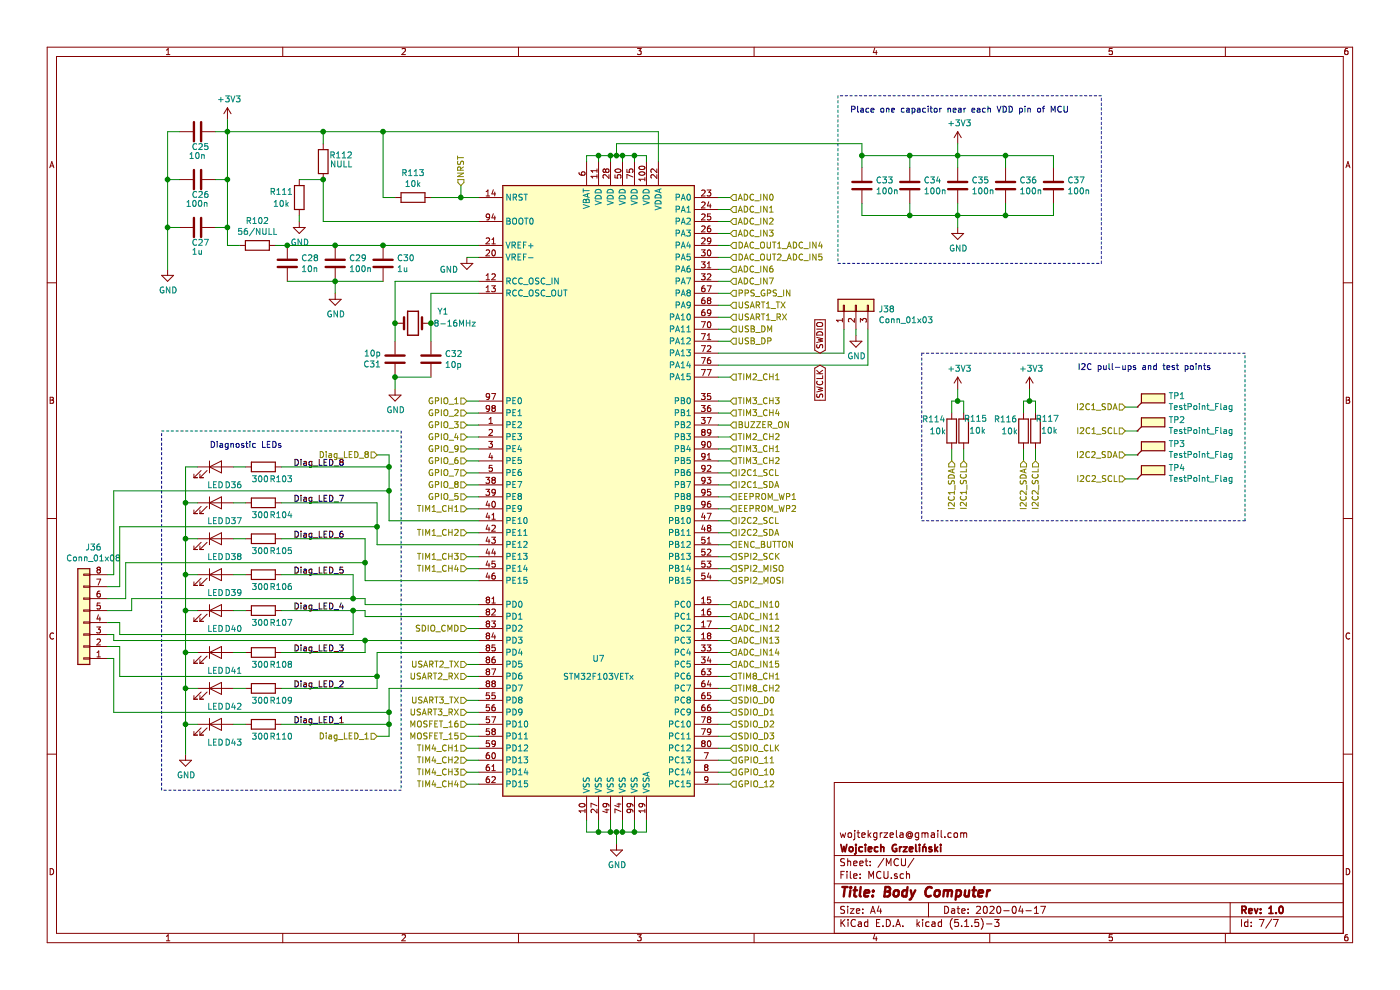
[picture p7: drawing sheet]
EESchema Schematic File Version 4
EELAYER 30 0
EELAYER END
$Descr A4 11693 8268
encoding utf-8
Sheet 6 7
Title "Body Computer"
Date "2020-04-17"
Rev "1.0"
Comp "Wojciech Grzeliński"
Comment1 "wojtekgrzela@gmail.com"
Comment2 ""
Comment3 ""
Comment4 ""
$EndDescr
$Comp
L MCU_ST_STM32F1:STM32F103VETx U7
U 1 1
P 5000 4050
AR Path="/5E664F82/5E6653D8" Ref="U7"  Part="1" 
AR Path="/5E894494/5E6653D8" Ref="U?"  Part="1" 
F 0 "U7" H 5000 2600 50  0000 C CNN
F 1 "STM32F103VETx" H 5000 2450 50  0000 C CNN
F 2 "Package_QFP:LQFP-100_14x14mm_P0.5mm" H 4200 1450 50  0001 R CNN
F 3 "http://www.st.com/st-web-ui/static/active/en/resource/technical/document/datasheet/CD00191185.pdf" H 5000 4050 50  0001 C CNN
	1    5000 4050
	1    0    0    -1  
$EndComp
$Comp
L Device:R R113
U 1 1
P 3450 1650
AR Path="/5E664F82/5E66DAFE" Ref="R113"  Part="1" 
AR Path="/5E894494/5E66DAFE" Ref="R?"  Part="1" 
F 0 "R113" V 3243 1650 50  0000 C CNN
F 1 "10k" V 3334 1650 50  0000 C CNN
F 2 "Resistor_SMD:R_0603_1608Metric" V 3380 1650 50  0001 C CNN
F 3 "~" H 3450 1650 50  0001 C CNN
	1    3450 1650
	0    1    1    0   
$EndComp
$Comp
L Device:R R112
U 1 1
P 2700 1350
AR Path="/5E664F82/5E66F717" Ref="R112"  Part="1" 
AR Path="/5E894494/5E66F717" Ref="R?"  Part="1" 
F 0 "R112" H 2550 1300 50  0000 C CNN
F 1 "NULL" H 2550 1375 50  0000 C CNN
F 2 "Resistor_SMD:R_0603_1608Metric" V 2630 1350 50  0001 C CNN
F 3 "~" H 2700 1350 50  0001 C CNN
	1    2700 1350
	-1   0    0    1   
$EndComp
$Comp
L Device:R R111
U 1 1
P 2500 1650
AR Path="/5E664F82/5E66FAE4" Ref="R111"  Part="1" 
AR Path="/5E894494/5E66FAE4" Ref="R?"  Part="1" 
F 0 "R111" H 2350 1700 50  0000 C CNN
F 1 "10k" H 2350 1600 50  0000 C CNN
F 2 "Resistor_SMD:R_0603_1608Metric" V 2430 1650 50  0001 C CNN
F 3 "~" H 2500 1650 50  0001 C CNN
	1    2500 1650
	1    0    0    -1  
$EndComp
Wire Wire Line
	4000 1650 3850 1650
$Comp
L Device:C C25
U 1 1
P 1650 1100
AR Path="/5E664F82/5E671ED5" Ref="C25"  Part="1" 
AR Path="/5E894494/5E671ED5" Ref="C?"  Part="1" 
F 0 "C25" V 1775 1050 50  0000 L CNN
F 1 "10n" V 1850 1025 50  0000 L CNN
F 2 "Capacitor_SMD:C_0603_1608Metric" H 1688 950 50  0001 C CNN
F 3 "~" H 1650 1100 50  0001 C CNN
	1    1650 1100
	0    1    1    0   
$EndComp
$Comp
L Device:C C26
U 1 1
P 1650 1500
AR Path="/5E664F82/5E6746AD" Ref="C26"  Part="1" 
AR Path="/5E894494/5E6746AD" Ref="C?"  Part="1" 
F 0 "C26" V 1775 1450 50  0000 L CNN
F 1 "100n" V 1850 1400 50  0000 L CNN
F 2 "Capacitor_SMD:C_0603_1608Metric" H 1688 1350 50  0001 C CNN
F 3 "~" H 1650 1500 50  0001 C CNN
	1    1650 1500
	0    1    1    0   
$EndComp
$Comp
L Device:C C27
U 1 1
P 1650 1900
AR Path="/5E664F82/5E67489F" Ref="C27"  Part="1" 
AR Path="/5E894494/5E67489F" Ref="C?"  Part="1" 
F 0 "C27" V 1775 1850 50  0000 L CNN
F 1 "1u" V 1850 1850 50  0000 L CNN
F 2 "Capacitor_SMD:C_0603_1608Metric" H 1688 1750 50  0001 C CNN
F 3 "~" H 1650 1900 50  0001 C CNN
	1    1650 1900
	0    1    1    0   
$EndComp
Wire Wire Line
	5000 1350 5000 1300
Wire Wire Line
	5000 1300 5100 1300
Wire Wire Line
	5400 1300 5400 1350
Wire Wire Line
	5300 1350 5300 1300
Connection ~ 5300 1300
Wire Wire Line
	5300 1300 5400 1300
Wire Wire Line
	5200 1350 5200 1300
Connection ~ 5200 1300
Wire Wire Line
	5200 1300 5300 1300
Wire Wire Line
	5100 1350 5100 1300
Connection ~ 5100 1300
Wire Wire Line
	5100 1300 5150 1300
$Comp
L Device:C C33
U 1 1
P 7200 1550
AR Path="/5E664F82/5E678ADC" Ref="C33"  Part="1" 
AR Path="/5E894494/5E678ADC" Ref="C?"  Part="1" 
F 0 "C33" H 7315 1596 50  0000 L CNN
F 1 "100n" H 7315 1505 50  0000 L CNN
F 2 "Capacitor_SMD:C_0603_1608Metric" H 7238 1400 50  0001 C CNN
F 3 "~" H 7200 1550 50  0001 C CNN
	1    7200 1550
	1    0    0    -1  
$EndComp
$Comp
L Device:C C34
U 1 1
P 7600 1550
AR Path="/5E664F82/5E678EAC" Ref="C34"  Part="1" 
AR Path="/5E894494/5E678EAC" Ref="C?"  Part="1" 
F 0 "C34" H 7715 1596 50  0000 L CNN
F 1 "100n" H 7715 1505 50  0000 L CNN
F 2 "Capacitor_SMD:C_0603_1608Metric" H 7638 1400 50  0001 C CNN
F 3 "~" H 7600 1550 50  0001 C CNN
	1    7600 1550
	1    0    0    -1  
$EndComp
$Comp
L Device:C C35
U 1 1
P 8000 1550
AR Path="/5E664F82/5E6790BE" Ref="C35"  Part="1" 
AR Path="/5E894494/5E6790BE" Ref="C?"  Part="1" 
F 0 "C35" H 8115 1596 50  0000 L CNN
F 1 "100n" H 8115 1505 50  0000 L CNN
F 2 "Capacitor_SMD:C_0603_1608Metric" H 8038 1400 50  0001 C CNN
F 3 "~" H 8000 1550 50  0001 C CNN
	1    8000 1550
	1    0    0    -1  
$EndComp
$Comp
L Device:C C36
U 1 1
P 8400 1550
AR Path="/5E664F82/5E6794D0" Ref="C36"  Part="1" 
AR Path="/5E894494/5E6794D0" Ref="C?"  Part="1" 
F 0 "C36" H 8515 1596 50  0000 L CNN
F 1 "100n" H 8515 1505 50  0000 L CNN
F 2 "Capacitor_SMD:C_0603_1608Metric" H 8438 1400 50  0001 C CNN
F 3 "~" H 8400 1550 50  0001 C CNN
	1    8400 1550
	1    0    0    -1  
$EndComp
$Comp
L Device:C C37
U 1 1
P 8800 1550
AR Path="/5E664F82/5E6796A5" Ref="C37"  Part="1" 
AR Path="/5E894494/5E6796A5" Ref="C?"  Part="1" 
F 0 "C37" H 8915 1596 50  0000 L CNN
F 1 "100n" H 8915 1505 50  0000 L CNN
F 2 "Capacitor_SMD:C_0603_1608Metric" H 8838 1400 50  0001 C CNN
F 3 "~" H 8800 1550 50  0001 C CNN
	1    8800 1550
	1    0    0    -1  
$EndComp
Text HLabel 3850 1550 1    50   Input ~ 0
NRST
Wire Wire Line
	4900 6950 5000 6950
Connection ~ 5300 6950
Wire Wire Line
	5300 6950 5400 6950
Connection ~ 5200 6950
Wire Wire Line
	5200 6950 5300 6950
Connection ~ 5100 6950
Wire Wire Line
	5100 6950 5150 6950
Connection ~ 5000 6950
Wire Wire Line
	5000 6950 5100 6950
Connection ~ 5150 6950
Wire Wire Line
	5150 6950 5200 6950
$Comp
L Device:R R102
U 1 1
P 2150 2050
AR Path="/5E664F82/5E6872DC" Ref="R102"  Part="1" 
AR Path="/5E894494/5E6872DC" Ref="R?"  Part="1" 
F 0 "R102" V 1943 2050 50  0000 C CNN
F 1 "56/NULL" V 2034 2050 50  0000 C CNN
F 2 "Resistor_SMD:R_0603_1608Metric" V 2080 2050 50  0001 C CNN
F 3 "~" H 2150 2050 50  0001 C CNN
	1    2150 2050
	0    1    1    0   
$EndComp
$Comp
L Device:C C28
U 1 1
P 2400 2200
AR Path="/5E664F82/5E6881C4" Ref="C28"  Part="1" 
AR Path="/5E894494/5E6881C4" Ref="C?"  Part="1" 
F 0 "C28" H 2515 2246 50  0000 L CNN
F 1 "10n" H 2515 2155 50  0000 L CNN
F 2 "Capacitor_SMD:C_0603_1608Metric" H 2438 2050 50  0001 C CNN
F 3 "~" H 2400 2200 50  0001 C CNN
	1    2400 2200
	1    0    0    -1  
$EndComp
$Comp
L Device:C C29
U 1 1
P 2800 2200
AR Path="/5E664F82/5E688A7A" Ref="C29"  Part="1" 
AR Path="/5E894494/5E688A7A" Ref="C?"  Part="1" 
F 0 "C29" H 2915 2246 50  0000 L CNN
F 1 "100n" H 2915 2155 50  0000 L CNN
F 2 "Capacitor_SMD:C_0603_1608Metric" H 2838 2050 50  0001 C CNN
F 3 "~" H 2800 2200 50  0001 C CNN
	1    2800 2200
	1    0    0    -1  
$EndComp
$Comp
L Device:C C30
U 1 1
P 3200 2200
AR Path="/5E664F82/5E68937B" Ref="C30"  Part="1" 
AR Path="/5E894494/5E68937B" Ref="C?"  Part="1" 
F 0 "C30" H 3315 2246 50  0000 L CNN
F 1 "1u" H 3315 2155 50  0000 L CNN
F 2 "Capacitor_SMD:C_0603_1608Metric" H 3238 2050 50  0001 C CNN
F 3 "~" H 3200 2200 50  0001 C CNN
	1    3200 2200
	1    0    0    -1  
$EndComp
Wire Wire Line
	2800 2050 2400 2050
Wire Wire Line
	3200 2050 2800 2050
Connection ~ 2800 2050
Wire Wire Line
	3200 2350 2800 2350
Wire Wire Line
	2800 2350 2400 2350
Connection ~ 2800 2350
Wire Wire Line
	4000 2050 3200 2050
Connection ~ 3200 2050
Wire Wire Line
	2400 2050 2300 2050
Connection ~ 2400 2050
Text Notes 7100 950  0    50   ~ 0
Place one capacitor near each VDD pin of MCU
Wire Wire Line
	5000 1300 4900 1300
Wire Wire Line
	4900 1300 4900 1350
Connection ~ 5000 1300
Text GLabel 6850 3050 3    50   Input ~ 0
SWCLK
Text GLabel 6850 2950 1    50   Input ~ 0
SWDIO
Text HLabel 6100 5850 2    50   Input ~ 0
SDIO_D0
Text HLabel 6100 6250 2    50   Input ~ 0
SDIO_CLK
Text HLabel 3900 5250 0    50   Input ~ 0
SDIO_CMD
Text HLabel 6100 4050 2    50   Input ~ 0
I2C1_SDA
Text HLabel 6100 3950 2    50   Input ~ 0
I2C1_SCL
Text HLabel 8550 3850 3    50   Input ~ 0
I2C2_SDA
Text HLabel 8650 3850 3    50   Input ~ 0
I2C2_SCL
$Comp
L Device:R R117
U 1 1
P 8650 3600
AR Path="/5E664F82/5E738874" Ref="R117"  Part="1" 
AR Path="/5E894494/5E738874" Ref="R?"  Part="1" 
F 0 "R117" H 8550 3500 50  0000 C CNN
F 1 "10k" H 8534 3600 50  0000 C CNN
F 2 "Resistor_SMD:R_0603_1608Metric" V 8580 3600 50  0001 C CNN
F 3 "~" H 8650 3600 50  0001 C CNN
	1    8650 3600
	-1   0    0    1   
$EndComp
$Comp
L Device:R R116
U 1 1
P 8550 3600
AR Path="/5E664F82/5E73887A" Ref="R116"  Part="1" 
AR Path="/5E894494/5E73887A" Ref="R?"  Part="1" 
F 0 "R116" H 8400 3700 50  0000 C CNN
F 1 "10k" H 8434 3600 50  0000 C CNN
F 2 "Resistor_SMD:R_0603_1608Metric" V 8480 3600 50  0001 C CNN
F 3 "~" H 8550 3600 50  0001 C CNN
	1    8550 3600
	1    0    0    -1  
$EndComp
Text HLabel 6100 5950 2    50   Input ~ 0
SDIO_D1
Text HLabel 6100 6050 2    50   Input ~ 0
SDIO_D2
Text HLabel 6100 6150 2    50   Input ~ 0
SDIO_D3
Text HLabel 6100 5650 2    50   Input ~ 0
TIM8_CH1
Text HLabel 6100 5750 2    50   Input ~ 0
TIM8_CH2
Text HLabel 6100 4350 2    50   Input ~ 0
I2C2_SCL
Text HLabel 6100 4450 2    50   Input ~ 0
I2C2_SDA
Text HLabel 8050 3850 3    50   Input ~ 0
I2C1_SCL
$Comp
L Device:R R115
U 1 1
P 8050 3600
AR Path="/5E664F82/5E728EA0" Ref="R115"  Part="1" 
AR Path="/5E894494/5E728EA0" Ref="R?"  Part="1" 
F 0 "R115" H 7950 3500 50  0000 C CNN
F 1 "10k" H 7934 3600 50  0000 C CNN
F 2 "Resistor_SMD:R_0603_1608Metric" V 7980 3600 50  0001 C CNN
F 3 "~" H 8050 3600 50  0001 C CNN
	1    8050 3600
	-1   0    0    1   
$EndComp
$Comp
L Device:R R114
U 1 1
P 7950 3600
AR Path="/5E664F82/5E728EA6" Ref="R114"  Part="1" 
AR Path="/5E894494/5E728EA6" Ref="R?"  Part="1" 
F 0 "R114" H 7800 3700 50  0000 C CNN
F 1 "10k" H 7834 3600 50  0000 C CNN
F 2 "Resistor_SMD:R_0603_1608Metric" V 7880 3600 50  0001 C CNN
F 3 "~" H 7950 3600 50  0001 C CNN
	1    7950 3600
	1    0    0    -1  
$EndComp
Text HLabel 7950 3850 3    50   Input ~ 0
I2C1_SDA
Text HLabel 3900 6550 0    50   Input ~ 0
TIM4_CH4
Text HLabel 3900 6450 0    50   Input ~ 0
TIM4_CH3
Text HLabel 3900 6350 0    50   Input ~ 0
TIM4_CH2
Text HLabel 3900 6250 0    50   Input ~ 0
TIM4_CH1
Text HLabel 3900 5950 0    50   Input ~ 0
USART3_RX
Text HLabel 3900 5850 0    50   Input ~ 0
USART3_TX
Text HLabel 6100 5050 2    50   Input ~ 0
ADC_IN10
Text HLabel 6100 5150 2    50   Input ~ 0
ADC_IN11
Text HLabel 6100 5250 2    50   Input ~ 0
ADC_IN12
Text HLabel 6100 5350 2    50   Input ~ 0
ADC_IN13
Text HLabel 6100 1650 2    50   Input ~ 0
ADC_IN0
Text HLabel 6100 1750 2    50   Input ~ 0
ADC_IN1
Text HLabel 6100 1850 2    50   Input ~ 0
ADC_IN2
Text HLabel 6100 1950 2    50   Input ~ 0
ADC_IN3
Text HLabel 6100 2050 2    50   Input ~ 0
DAC_OUT1_ADC_IN4
Text HLabel 6100 2150 2    50   Input ~ 0
DAC_OUT2_ADC_IN5
Text HLabel 6100 2250 2    50   Input ~ 0
ADC_IN6
Text HLabel 6100 2350 2    50   Input ~ 0
ADC_IN7
Text HLabel 6100 5450 2    50   Input ~ 0
ADC_IN14
Text HLabel 6100 5550 2    50   Input ~ 0
ADC_IN15
Text HLabel 6100 2650 2    50   Input ~ 0
USART1_RX
Text HLabel 6100 2550 2    50   Input ~ 0
USART1_TX
Text HLabel 6100 4650 2    50   Input ~ 0
SPI2_SCK
Text HLabel 6100 4750 2    50   Input ~ 0
SPI2_MISO
Text HLabel 6100 4850 2    50   Input ~ 0
SPI2_MOSI
Text HLabel 6100 2750 2    50   Input ~ 0
USB_DM
Text HLabel 6100 2850 2    50   Input ~ 0
USB_DP
$Comp
L Device:Crystal Y1
U 1 1
P 3450 2700
AR Path="/5E664F82/5E7D9B4E" Ref="Y1"  Part="1" 
AR Path="/5E894494/5E7D9B4E" Ref="Y?"  Part="1" 
F 0 "Y1" H 3700 2800 50  0000 C CNN
F 1 "8-16MHz" H 3800 2700 50  0000 C CNN
F 2 "Crystal:Crystal_SMD_SeikoEpson_MA505-2Pin_12.7x5.1mm" H 3450 2700 50  0001 C CNN
F 3 "~" H 3450 2700 50  0001 C CNN
	1    3450 2700
	1    0    0    -1  
$EndComp
$Comp
L Device:C C31
U 1 1
P 3300 3000
AR Path="/5E664F82/5E7DCB66" Ref="C31"  Part="1" 
AR Path="/5E894494/5E7DCB66" Ref="C?"  Part="1" 
F 0 "C31" H 3415 3046 50  0000 L CNN
F 1 "10p" H 3415 2955 50  0000 L CNN
F 2 "Capacitor_SMD:C_0603_1608Metric" H 3338 2850 50  0001 C CNN
F 3 "~" H 3300 3000 50  0001 C CNN
	1    3300 3000
	-1   0    0    1   
$EndComp
$Comp
L Device:C C32
U 1 1
P 3600 3000
AR Path="/5E664F82/5E7DDC12" Ref="C32"  Part="1" 
AR Path="/5E894494/5E7DDC12" Ref="C?"  Part="1" 
F 0 "C32" H 3715 3046 50  0000 L CNN
F 1 "10p" H 3715 2955 50  0000 L CNN
F 2 "Capacitor_SMD:C_0603_1608Metric" H 3638 2850 50  0001 C CNN
F 3 "~" H 3600 3000 50  0001 C CNN
	1    3600 3000
	1    0    0    -1  
$EndComp
Wire Wire Line
	3600 2450 4000 2450
Wire Wire Line
	3300 2350 4000 2350
Text HLabel 6100 3350 2    50   Input ~ 0
TIM3_CH3
Text HLabel 6100 3450 2    50   Input ~ 0
TIM3_CH4
Text HLabel 6100 3650 2    50   Input ~ 0
TIM2_CH2
Text HLabel 6100 3750 2    50   Input ~ 0
TIM3_CH1
Text HLabel 6100 3850 2    50   Input ~ 0
TIM3_CH2
Text HLabel 6100 3150 2    50   Input ~ 0
TIM2_CH1
Text HLabel 3900 4250 0    50   Input ~ 0
TIM1_CH1
Text HLabel 3900 4450 0    50   Input ~ 0
TIM1_CH2
Text HLabel 3900 4650 0    50   Input ~ 0
TIM1_CH3
Text HLabel 3900 4750 0    50   Input ~ 0
TIM1_CH4
Wire Wire Line
	1900 2050 2000 2050
Wire Wire Line
	1900 1100 2700 1100
Wire Wire Line
	5500 1100 5500 1350
Connection ~ 1900 1100
Wire Wire Line
	5150 1200 5150 1300
Connection ~ 5150 1300
Wire Wire Line
	5150 1300 5200 1300
Text HLabel 3900 5650 0    50   Input ~ 0
USART2_RX
Text HLabel 3900 5550 0    50   Input ~ 0
USART2_TX
Text HLabel 6100 2450 2    50   Input ~ 0
PPS_GPS_IN
Text HLabel 3900 6050 0    50   Input ~ 0
MOSFET_16
Text HLabel 3900 6150 0    50   Input ~ 0
MOSFET_15
Text HLabel 6100 4550 2    50   Input ~ 0
ENC_BUTTON
Text HLabel 6100 4150 2    50   Input ~ 0
EEPROM_WP1
Text HLabel 6100 4250 2    50   Input ~ 0
EEPROM_WP2
$Comp
L power:+3V3 #PWR076
U 1 1
P 1900 1000
F 0 "#PWR076" H 1900 850 50  0001 C CNN
F 1 "+3V3" H 1915 1173 50  0000 C CNN
F 2 "" H 1900 1000 50  0001 C CNN
F 3 "" H 1900 1000 50  0001 C CNN
	1    1900 1000
	1    0    0    -1  
$EndComp
Wire Wire Line
	1900 1100 1900 1000
$Comp
L power:GND #PWR074
U 1 1
P 1400 2250
F 0 "#PWR074" H 1400 2000 50  0001 C CNN
F 1 "GND" H 1405 2077 50  0000 C CNN
F 2 "" H 1400 2250 50  0001 C CNN
F 3 "" H 1400 2250 50  0001 C CNN
	1    1400 2250
	1    0    0    -1  
$EndComp
$Comp
L power:GND #PWR078
U 1 1
P 2800 2450
F 0 "#PWR078" H 2800 2200 50  0001 C CNN
F 1 "GND" H 2805 2277 50  0000 C CNN
F 2 "" H 2800 2450 50  0001 C CNN
F 3 "" H 2800 2450 50  0001 C CNN
	1    2800 2450
	1    0    0    -1  
$EndComp
Wire Wire Line
	2800 2450 2800 2350
Wire Wire Line
	2700 1200 2700 1100
Connection ~ 2700 1100
Wire Wire Line
	2700 1100 3200 1100
Wire Wire Line
	2700 1500 2700 1850
Wire Wire Line
	2700 1850 4000 1850
Wire Wire Line
	3850 1650 3850 1550
Connection ~ 3850 1650
Wire Wire Line
	3850 1650 3600 1650
Wire Wire Line
	2700 1500 2500 1500
Connection ~ 2700 1500
$Comp
L power:GND #PWR077
U 1 1
P 2500 1850
F 0 "#PWR077" H 2500 1600 50  0001 C CNN
F 1 "GND" H 2505 1677 50  0000 C CNN
F 2 "" H 2500 1850 50  0001 C CNN
F 3 "" H 2500 1850 50  0001 C CNN
	1    2500 1850
	1    0    0    -1  
$EndComp
Wire Wire Line
	2500 1850 2500 1800
$Comp
L power:GND #PWR079
U 1 1
P 3300 3250
F 0 "#PWR079" H 3300 3000 50  0001 C CNN
F 1 "GND" H 3305 3077 50  0000 C CNN
F 2 "" H 3300 3250 50  0001 C CNN
F 3 "" H 3300 3250 50  0001 C CNN
	1    3300 3250
	1    0    0    -1  
$EndComp
Wire Wire Line
	3300 3250 3300 3150
$Comp
L power:GND #PWR080
U 1 1
P 3900 2150
F 0 "#PWR080" H 3900 1900 50  0001 C CNN
F 1 "GND" H 3750 2050 50  0000 C CNN
F 2 "" H 3900 2150 50  0001 C CNN
F 3 "" H 3900 2150 50  0001 C CNN
	1    3900 2150
	1    0    0    -1  
$EndComp
Wire Wire Line
	4000 2150 3900 2150
Wire Wire Line
	3900 4450 4000 4450
Wire Wire Line
	4000 4650 3900 4650
Wire Wire Line
	3900 4750 4000 4750
Wire Wire Line
	3900 5250 4000 5250
Wire Wire Line
	4000 5550 3900 5550
Wire Wire Line
	3900 5650 4000 5650
Wire Wire Line
	3900 5850 4000 5850
Wire Wire Line
	4000 5950 3900 5950
Wire Wire Line
	3900 6050 4000 6050
Wire Wire Line
	4000 6150 3900 6150
Wire Wire Line
	3900 6250 4000 6250
Wire Wire Line
	4000 6350 3900 6350
Wire Wire Line
	3900 6450 4000 6450
Wire Wire Line
	4000 6550 3900 6550
Wire Wire Line
	6100 1650 6000 1650
Wire Wire Line
	6000 1750 6100 1750
Wire Wire Line
	6100 1850 6000 1850
Wire Wire Line
	6000 1950 6100 1950
Wire Wire Line
	6100 2050 6000 2050
Wire Wire Line
	6000 2150 6100 2150
Wire Wire Line
	6100 2250 6000 2250
Wire Wire Line
	6000 2350 6100 2350
Wire Wire Line
	6100 2450 6000 2450
Wire Wire Line
	6000 2550 6100 2550
Wire Wire Line
	6100 2650 6000 2650
Wire Wire Line
	6000 2750 6100 2750
Wire Wire Line
	6100 2850 6000 2850
Wire Wire Line
	6000 3150 6100 3150
Wire Wire Line
	6000 3350 6100 3350
Wire Wire Line
	6100 3450 6000 3450
Wire Wire Line
	6000 3650 6100 3650
Wire Wire Line
	6100 3750 6000 3750
Wire Wire Line
	6000 3850 6100 3850
Wire Wire Line
	6100 3950 6000 3950
Wire Wire Line
	6000 4050 6100 4050
Wire Wire Line
	6100 4150 6000 4150
Wire Wire Line
	6000 4250 6100 4250
Wire Wire Line
	6000 4350 6100 4350
Wire Wire Line
	6100 4450 6000 4450
Wire Wire Line
	6000 4550 6100 4550
Wire Wire Line
	6100 4650 6000 4650
Wire Wire Line
	6000 4750 6100 4750
Wire Wire Line
	6000 4850 6100 4850
Wire Wire Line
	6100 5050 6000 5050
Wire Wire Line
	6000 5150 6100 5150
Wire Wire Line
	6100 5250 6000 5250
Wire Wire Line
	6000 5350 6100 5350
Wire Wire Line
	6100 5450 6000 5450
Wire Wire Line
	6000 5550 6100 5550
Wire Wire Line
	6100 5650 6000 5650
Wire Wire Line
	6000 5750 6100 5750
Wire Wire Line
	6100 5850 6000 5850
Wire Wire Line
	6000 5950 6100 5950
Wire Wire Line
	6100 6050 6000 6050
Wire Wire Line
	6000 6150 6100 6150
Wire Wire Line
	6100 6250 6000 6250
Wire Wire Line
	5150 6950 5150 7050
$Comp
L power:GND #PWR081
U 1 1
P 5150 7050
F 0 "#PWR081" H 5150 6800 50  0001 C CNN
F 1 "GND" H 5155 6877 50  0000 C CNN
F 2 "" H 5150 7050 50  0001 C CNN
F 3 "" H 5150 7050 50  0001 C CNN
	1    5150 7050
	1    0    0    -1  
$EndComp
Wire Wire Line
	5400 6850 5400 6950
Wire Wire Line
	5300 6850 5300 6950
Wire Wire Line
	5200 6850 5200 6950
Wire Wire Line
	5100 6850 5100 6950
Wire Wire Line
	5000 6850 5000 6950
Wire Wire Line
	4900 6850 4900 6950
Wire Wire Line
	5150 1200 7200 1200
Wire Wire Line
	8800 1400 8800 1300
Wire Wire Line
	8400 1400 8400 1300
Connection ~ 8400 1300
Wire Wire Line
	8400 1300 8800 1300
Wire Wire Line
	8000 1400 8000 1300
Connection ~ 8000 1300
Wire Wire Line
	8000 1300 8400 1300
Wire Wire Line
	7600 1400 7600 1300
Connection ~ 7600 1300
Wire Wire Line
	7600 1300 8000 1300
Wire Wire Line
	7200 1400 7200 1300
Wire Wire Line
	7200 1300 7600 1300
Wire Wire Line
	7200 1800 7600 1800
Wire Wire Line
	8800 1800 8800 1700
Wire Wire Line
	8400 1700 8400 1800
Connection ~ 8400 1800
Wire Wire Line
	8400 1800 8800 1800
Wire Wire Line
	7600 1700 7600 1800
Connection ~ 7600 1800
Wire Wire Line
	7600 1800 8000 1800
Wire Wire Line
	8000 1700 8000 1800
Connection ~ 8000 1800
Wire Wire Line
	8000 1800 8400 1800
Wire Wire Line
	7200 1700 7200 1800
$Comp
L power:GND #PWR083
U 1 1
P 8000 1900
F 0 "#PWR083" H 8000 1650 50  0001 C CNN
F 1 "GND" H 8005 1727 50  0000 C CNN
F 2 "" H 8000 1900 50  0001 C CNN
F 3 "" H 8000 1900 50  0001 C CNN
	1    8000 1900
	1    0    0    -1  
$EndComp
Wire Wire Line
	8000 1900 8000 1800
Wire Wire Line
	8650 3450 8650 3350
Wire Wire Line
	8650 3350 8600 3350
Wire Wire Line
	8550 3350 8550 3450
Wire Wire Line
	8600 3350 8600 3250
Connection ~ 8600 3350
Wire Wire Line
	8600 3350 8550 3350
Wire Wire Line
	8050 3450 8050 3350
Wire Wire Line
	8050 3350 8000 3350
Wire Wire Line
	7950 3350 7950 3450
Wire Wire Line
	8000 3350 8000 3250
Connection ~ 8000 3350
Wire Wire Line
	8000 3350 7950 3350
$Comp
L power:+3V3 #PWR084
U 1 1
P 8000 3250
F 0 "#PWR084" H 8000 3100 50  0001 C CNN
F 1 "+3V3" H 8015 3423 50  0000 C CNN
F 2 "" H 8000 3250 50  0001 C CNN
F 3 "" H 8000 3250 50  0001 C CNN
	1    8000 3250
	1    0    0    -1  
$EndComp
$Comp
L power:+3V3 #PWR085
U 1 1
P 8600 3250
F 0 "#PWR085" H 8600 3100 50  0001 C CNN
F 1 "+3V3" H 8615 3423 50  0000 C CNN
F 2 "" H 8600 3250 50  0001 C CNN
F 3 "" H 8600 3250 50  0001 C CNN
	1    8600 3250
	1    0    0    -1  
$EndComp
Wire Wire Line
	8650 3850 8650 3750
Wire Wire Line
	8550 3750 8550 3850
Wire Wire Line
	8050 3850 8050 3750
Wire Wire Line
	7950 3750 7950 3850
Wire Wire Line
	8000 1300 8000 1200
$Comp
L power:+3V3 #PWR082
U 1 1
P 8000 1200
F 0 "#PWR082" H 8000 1050 50  0001 C CNN
F 1 "+3V3" H 8015 1373 50  0000 C CNN
F 2 "" H 8000 1200 50  0001 C CNN
F 3 "" H 8000 1200 50  0001 C CNN
	1    8000 1200
	1    0    0    -1  
$EndComp
Wire Wire Line
	7200 1300 7200 1200
Connection ~ 7200 1300
Wire Wire Line
	3300 1650 3200 1650
Wire Wire Line
	3200 1650 3200 1100
Connection ~ 3200 1100
Wire Wire Line
	3200 1100 5500 1100
Wire Wire Line
	1900 1100 1900 1500
Wire Wire Line
	1400 1100 1400 1500
Wire Wire Line
	1800 1100 1900 1100
Wire Wire Line
	1800 1500 1900 1500
Connection ~ 1900 1500
Wire Wire Line
	1900 1500 1900 1900
Wire Wire Line
	1800 1900 1900 1900
Connection ~ 1900 1900
Wire Wire Line
	1900 1900 1900 2050
Wire Wire Line
	1500 1900 1400 1900
Connection ~ 1400 1900
Wire Wire Line
	1400 1900 1400 2250
Wire Wire Line
	1500 1500 1400 1500
Connection ~ 1400 1500
Wire Wire Line
	1400 1500 1400 1900
Wire Wire Line
	1500 1100 1400 1100
Text HLabel 3900 3350 0    50   Input ~ 0
GPIO_1
Text HLabel 3900 3450 0    50   Input ~ 0
GPIO_2
Text HLabel 3900 3550 0    50   Input ~ 0
GPIO_3
Text HLabel 3900 3650 0    50   Input ~ 0
GPIO_4
Text HLabel 3900 3750 0    50   Input ~ 0
GPIO_9
Text HLabel 3900 3850 0    50   Input ~ 0
GPIO_6
Text HLabel 3900 3950 0    50   Input ~ 0
GPIO_7
Wire Wire Line
	3300 2700 3300 2350
Wire Wire Line
	3600 2700 3600 2450
Connection ~ 3300 3150
Wire Wire Line
	3300 3150 3600 3150
Wire Wire Line
	3600 2850 3600 2700
Connection ~ 3600 2700
Wire Wire Line
	3300 2700 3300 2850
Connection ~ 3300 2700
Wire Wire Line
	3900 3350 4000 3350
Wire Wire Line
	4000 3450 3900 3450
Wire Wire Line
	3900 3550 4000 3550
Wire Wire Line
	4000 3650 3900 3650
Wire Wire Line
	3900 3750 4000 3750
Wire Wire Line
	4000 3850 3900 3850
Wire Wire Line
	3900 3950 4000 3950
Text HLabel 3900 4150 0    50   Input ~ 0
GPIO_5
Wire Wire Line
	4000 4050 3900 4050
Wire Wire Line
	3900 4150 4000 4150
Text HLabel 6100 6350 2    50   Input ~ 0
GPIO_11
Wire Wire Line
	6100 6350 6000 6350
Text HLabel 6100 6450 2    50   Input ~ 0
GPIO_10
Wire Wire Line
	6100 6450 6000 6450
Text HLabel 6100 6550 2    50   Input ~ 0
GPIO_12
Wire Wire Line
	6100 6550 6000 6550
$Comp
L Connector:TestPoint_Flag TP1
U 1 1
P 9500 3400
F 0 "TP1" H 9760 3494 50  0000 L CNN
F 1 "TestPoint_Flag" H 9760 3403 50  0000 L CNN
F 2 "TestPoint:TestPoint_Pad_D1.0mm" H 9700 3400 50  0001 C CNN
F 3 "~" H 9700 3400 50  0001 C CNN
	1    9500 3400
	1    0    0    -1  
$EndComp
Text HLabel 9400 3600 0    50   Input ~ 0
I2C1_SCL
Text HLabel 9400 3400 0    50   Input ~ 0
I2C1_SDA
Text HLabel 9400 3800 0    50   Input ~ 0
I2C2_SDA
Text HLabel 9400 4000 0    50   Input ~ 0
I2C2_SCL
Wire Wire Line
	9400 3400 9500 3400
Wire Wire Line
	9500 3600 9400 3600
Wire Wire Line
	9400 3800 9500 3800
Wire Wire Line
	9500 4000 9400 4000
$Comp
L Connector:TestPoint_Flag TP2
U 1 1
P 9500 3600
F 0 "TP2" H 9760 3694 50  0000 L CNN
F 1 "TestPoint_Flag" H 9760 3603 50  0000 L CNN
F 2 "TestPoint:TestPoint_Pad_D1.0mm" H 9700 3600 50  0001 C CNN
F 3 "~" H 9700 3600 50  0001 C CNN
	1    9500 3600
	1    0    0    -1  
$EndComp
$Comp
L Connector:TestPoint_Flag TP3
U 1 1
P 9500 3800
F 0 "TP3" H 9760 3894 50  0000 L CNN
F 1 "TestPoint_Flag" H 9760 3803 50  0000 L CNN
F 2 "TestPoint:TestPoint_Pad_D1.0mm" H 9700 3800 50  0001 C CNN
F 3 "~" H 9700 3800 50  0001 C CNN
	1    9500 3800
	1    0    0    -1  
$EndComp
$Comp
L Connector:TestPoint_Flag TP4
U 1 1
P 9500 4000
F 0 "TP4" H 9760 4094 50  0000 L CNN
F 1 "TestPoint_Flag" H 9760 4003 50  0000 L CNN
F 2 "TestPoint:TestPoint_Pad_D1.0mm" H 9700 4000 50  0001 C CNN
F 3 "~" H 9700 4000 50  0001 C CNN
	1    9500 4000
	1    0    0    -1  
$EndComp
Wire Notes Line
	7700 2950 7700 4350
Wire Notes Line
	7700 4350 10400 4350
Wire Notes Line
	10400 4350 10400 2950
Wire Notes Line
	10400 2950 7700 2950
Text Notes 9000 3100 0    50   ~ 0
I2C pull-ups and test points
Wire Notes Line
	7000 800  7000 2200
Wire Notes Line
	7000 2200 9200 2200
Wire Notes Line
	9200 2200 9200 800 
Wire Notes Line
	9200 800  7000 800 
$Comp
L Device:R R?
U 1 1
P 2200 6050
AR Path="/5E667041/5E8D2AA0" Ref="R?"  Part="1" 
AR Path="/5E664F82/5E8D2AA0" Ref="R110"  Part="1" 
F 0 "R110" V 2300 6100 50  0000 L CNN
F 1 "300" V 2300 5950 50  0000 L CNN
F 2 "Resistor_SMD:R_0603_1608Metric" V 2130 6050 50  0001 C CNN
F 3 "~" H 2200 6050 50  0001 C CNN
	1    2200 6050
	0    1    1    0   
$EndComp
$Comp
L Device:LED D?
U 1 1
P 1800 6050
AR Path="/5E667041/5E8D2AA6" Ref="D?"  Part="1" 
AR Path="/5E664F82/5E8D2AA6" Ref="D43"  Part="1" 
F 0 "D43" H 1950 5900 50  0000 C CNN
F 1 "LED" H 1800 5900 50  0000 C CNN
F 2 "Diode_SMD:D_0603_1608Metric_Pad1.05x0.95mm_HandSolder" H 1800 6050 50  0001 C CNN
F 3 "~" H 1800 6050 50  0001 C CNN
	1    1800 6050
	1    0    0    -1  
$EndComp
Wire Wire Line
	1650 6050 1550 6050
Wire Wire Line
	1950 6050 2050 6050
$Comp
L Device:R R?
U 1 1
P 2200 5750
AR Path="/5E667041/5E8FC8F4" Ref="R?"  Part="1" 
AR Path="/5E664F82/5E8FC8F4" Ref="R109"  Part="1" 
F 0 "R109" V 2300 5800 50  0000 L CNN
F 1 "300" V 2300 5650 50  0000 L CNN
F 2 "Resistor_SMD:R_0603_1608Metric" V 2130 5750 50  0001 C CNN
F 3 "~" H 2200 5750 50  0001 C CNN
	1    2200 5750
	0    1    1    0   
$EndComp
$Comp
L Device:LED D?
U 1 1
P 1800 5750
AR Path="/5E667041/5E8FC8FA" Ref="D?"  Part="1" 
AR Path="/5E664F82/5E8FC8FA" Ref="D42"  Part="1" 
F 0 "D42" H 1950 5600 50  0000 C CNN
F 1 "LED" H 1800 5600 50  0000 C CNN
F 2 "Diode_SMD:D_0603_1608Metric_Pad1.05x0.95mm_HandSolder" H 1800 5750 50  0001 C CNN
F 3 "~" H 1800 5750 50  0001 C CNN
	1    1800 5750
	1    0    0    -1  
$EndComp
Wire Wire Line
	1650 5750 1550 5750
Wire Wire Line
	1950 5750 2050 5750
$Comp
L Device:R R?
U 1 1
P 2200 5450
AR Path="/5E667041/5E9075CA" Ref="R?"  Part="1" 
AR Path="/5E664F82/5E9075CA" Ref="R108"  Part="1" 
F 0 "R108" V 2300 5500 50  0000 L CNN
F 1 "300" V 2300 5350 50  0000 L CNN
F 2 "Resistor_SMD:R_0603_1608Metric" V 2130 5450 50  0001 C CNN
F 3 "~" H 2200 5450 50  0001 C CNN
	1    2200 5450
	0    1    1    0   
$EndComp
$Comp
L Device:LED D?
U 1 1
P 1800 5450
AR Path="/5E667041/5E9075D0" Ref="D?"  Part="1" 
AR Path="/5E664F82/5E9075D0" Ref="D41"  Part="1" 
F 0 "D41" H 1950 5300 50  0000 C CNN
F 1 "LED" H 1800 5300 50  0000 C CNN
F 2 "Diode_SMD:D_0603_1608Metric_Pad1.05x0.95mm_HandSolder" H 1800 5450 50  0001 C CNN
F 3 "~" H 1800 5450 50  0001 C CNN
	1    1800 5450
	1    0    0    -1  
$EndComp
Wire Wire Line
	1650 5450 1550 5450
Wire Wire Line
	1950 5450 2050 5450
$Comp
L Device:R R?
U 1 1
P 2200 5100
AR Path="/5E667041/5E913286" Ref="R?"  Part="1" 
AR Path="/5E664F82/5E913286" Ref="R107"  Part="1" 
F 0 "R107" V 2300 5150 50  0000 L CNN
F 1 "300" V 2300 5000 50  0000 L CNN
F 2 "Resistor_SMD:R_0603_1608Metric" V 2130 5100 50  0001 C CNN
F 3 "~" H 2200 5100 50  0001 C CNN
	1    2200 5100
	0    1    1    0   
$EndComp
$Comp
L Device:LED D?
U 1 1
P 1800 5100
AR Path="/5E667041/5E91328C" Ref="D?"  Part="1" 
AR Path="/5E664F82/5E91328C" Ref="D40"  Part="1" 
F 0 "D40" H 1950 4950 50  0000 C CNN
F 1 "LED" H 1800 4950 50  0000 C CNN
F 2 "Diode_SMD:D_0603_1608Metric_Pad1.05x0.95mm_HandSolder" H 1800 5100 50  0001 C CNN
F 3 "~" H 1800 5100 50  0001 C CNN
	1    1800 5100
	1    0    0    -1  
$EndComp
Wire Wire Line
	1650 5100 1550 5100
Wire Wire Line
	1950 5100 2050 5100
$Comp
L Device:R R?
U 1 1
P 2200 4800
AR Path="/5E667041/5E91F318" Ref="R?"  Part="1" 
AR Path="/5E664F82/5E91F318" Ref="R106"  Part="1" 
F 0 "R106" V 2300 4850 50  0000 L CNN
F 1 "300" V 2300 4700 50  0000 L CNN
F 2 "Resistor_SMD:R_0603_1608Metric" V 2130 4800 50  0001 C CNN
F 3 "~" H 2200 4800 50  0001 C CNN
	1    2200 4800
	0    1    1    0   
$EndComp
$Comp
L Device:LED D?
U 1 1
P 1800 4800
AR Path="/5E667041/5E91F31E" Ref="D?"  Part="1" 
AR Path="/5E664F82/5E91F31E" Ref="D39"  Part="1" 
F 0 "D39" H 1950 4650 50  0000 C CNN
F 1 "LED" H 1800 4650 50  0000 C CNN
F 2 "Diode_SMD:D_0603_1608Metric_Pad1.05x0.95mm_HandSolder" H 1800 4800 50  0001 C CNN
F 3 "~" H 1800 4800 50  0001 C CNN
	1    1800 4800
	1    0    0    -1  
$EndComp
Wire Wire Line
	1650 4800 1550 4800
Wire Wire Line
	1950 4800 2050 4800
Wire Wire Line
	4000 5750 3250 5750
Wire Wire Line
	3250 5750 3250 5950
Wire Wire Line
	2350 6050 3250 6050
Wire Wire Line
	4000 5450 3150 5450
Wire Wire Line
	2350 5750 3150 5750
Wire Wire Line
	4000 5350 3050 5350
Wire Wire Line
	2350 5450 3050 5450
Wire Wire Line
	2350 5100 2950 5100
Wire Wire Line
	1550 6050 1550 5750
Wire Wire Line
	1550 5450 1550 5750
Connection ~ 1550 5750
$Comp
L Device:R R?
U 1 1
P 2200 4500
AR Path="/5E667041/5E9D650C" Ref="R?"  Part="1" 
AR Path="/5E664F82/5E9D650C" Ref="R105"  Part="1" 
F 0 "R105" V 2300 4550 50  0000 L CNN
F 1 "300" V 2300 4400 50  0000 L CNN
F 2 "Resistor_SMD:R_0603_1608Metric" V 2130 4500 50  0001 C CNN
F 3 "~" H 2200 4500 50  0001 C CNN
	1    2200 4500
	0    1    1    0   
$EndComp
$Comp
L Device:LED D?
U 1 1
P 1800 4500
AR Path="/5E667041/5E9D6512" Ref="D?"  Part="1" 
AR Path="/5E664F82/5E9D6512" Ref="D38"  Part="1" 
F 0 "D38" H 1950 4350 50  0000 C CNN
F 1 "LED" H 1800 4350 50  0000 C CNN
F 2 "Diode_SMD:D_0603_1608Metric_Pad1.05x0.95mm_HandSolder" H 1800 4500 50  0001 C CNN
F 3 "~" H 1800 4500 50  0001 C CNN
	1    1800 4500
	1    0    0    -1  
$EndComp
Wire Wire Line
	1650 4500 1550 4500
Wire Wire Line
	1950 4500 2050 4500
$Comp
L Device:R R?
U 1 1
P 2200 4200
AR Path="/5E667041/5E9D651A" Ref="R?"  Part="1" 
AR Path="/5E664F82/5E9D651A" Ref="R104"  Part="1" 
F 0 "R104" V 2300 4250 50  0000 L CNN
F 1 "300" V 2300 4100 50  0000 L CNN
F 2 "Resistor_SMD:R_0603_1608Metric" V 2130 4200 50  0001 C CNN
F 3 "~" H 2200 4200 50  0001 C CNN
	1    2200 4200
	0    1    1    0   
$EndComp
$Comp
L Device:LED D?
U 1 1
P 1800 4200
AR Path="/5E667041/5E9D6520" Ref="D?"  Part="1" 
AR Path="/5E664F82/5E9D6520" Ref="D37"  Part="1" 
F 0 "D37" H 1950 4050 50  0000 C CNN
F 1 "LED" H 1800 4050 50  0000 C CNN
F 2 "Diode_SMD:D_0603_1608Metric_Pad1.05x0.95mm_HandSolder" H 1800 4200 50  0001 C CNN
F 3 "~" H 1800 4200 50  0001 C CNN
	1    1800 4200
	1    0    0    -1  
$EndComp
Wire Wire Line
	1650 4200 1550 4200
Wire Wire Line
	1950 4200 2050 4200
$Comp
L Device:R R?
U 1 1
P 2200 3900
AR Path="/5E667041/5E9D6528" Ref="R?"  Part="1" 
AR Path="/5E664F82/5E9D6528" Ref="R103"  Part="1" 
F 0 "R103" V 2300 3950 50  0000 L CNN
F 1 "300" V 2300 3800 50  0000 L CNN
F 2 "Resistor_SMD:R_0603_1608Metric" V 2130 3900 50  0001 C CNN
F 3 "~" H 2200 3900 50  0001 C CNN
	1    2200 3900
	0    1    1    0   
$EndComp
$Comp
L Device:LED D?
U 1 1
P 1800 3900
AR Path="/5E667041/5E9D652E" Ref="D?"  Part="1" 
AR Path="/5E664F82/5E9D652E" Ref="D36"  Part="1" 
F 0 "D36" H 1950 3750 50  0000 C CNN
F 1 "LED" H 1800 3750 50  0000 C CNN
F 2 "Diode_SMD:D_0603_1608Metric_Pad1.05x0.95mm_HandSolder" H 1800 3900 50  0001 C CNN
F 3 "~" H 1800 3900 50  0001 C CNN
	1    1800 3900
	1    0    0    -1  
$EndComp
Wire Wire Line
	1650 3900 1550 3900
Wire Wire Line
	1950 3900 2050 3900
Wire Wire Line
	1550 4500 1550 4200
Wire Wire Line
	1550 4200 1550 3900
Connection ~ 1550 4200
Wire Wire Line
	1550 4800 1550 4500
Connection ~ 1550 4500
Wire Wire Line
	1550 4800 1550 5100
Connection ~ 1550 4800
Connection ~ 1550 5100
Wire Wire Line
	4000 4250 3900 4250
Wire Wire Line
	3250 3900 2350 3900
Wire Wire Line
	3250 4350 4000 4350
Wire Wire Line
	3150 4200 2350 4200
Wire Wire Line
	3150 4550 4000 4550
Wire Wire Line
	4000 4850 3050 4850
Wire Wire Line
	3050 4500 2350 4500
Wire Wire Line
	2950 5000 2950 4800
Wire Wire Line
	2950 4800 2350 4800
Text Label 2450 6050 0    50   ~ 0
Diag_LED_1
Text Label 2450 5750 0    50   ~ 0
Diag_LED_2
Text Label 2450 5450 0    50   ~ 0
Diag_LED_3
Text Label 2450 5100 0    50   ~ 0
Diag_LED_4
Text Label 2450 4800 0    50   ~ 0
Diag_LED_5
Text Label 2450 4500 0    50   ~ 0
Diag_LED_6
Text Label 2450 4200 0    50   ~ 0
Diag_LED_7
Text Label 2450 3900 0    50   ~ 0
Diag_LED_8
Text HLabel 3900 4050 0    50   Input ~ 0
GPIO_8
Connection ~ 1550 6050
$Comp
L power:GND #PWR075
U 1 1
P 1550 6300
F 0 "#PWR075" H 1550 6050 50  0001 C CNN
F 1 "GND" H 1555 6127 50  0000 C CNN
F 2 "" H 1550 6300 50  0001 C CNN
F 3 "" H 1550 6300 50  0001 C CNN
	1    1550 6300
	1    0    0    -1  
$EndComp
Wire Wire Line
	1550 6050 1550 6300
Wire Notes Line
	3350 6600 1350 6600
Wire Notes Line
	1350 6600 1350 3600
Wire Notes Line
	1350 3600 3350 3600
Wire Notes Line
	3350 3600 3350 6600
Text Notes 1750 3750 0    50   ~ 0
Diagnostic LEDs
$Comp
L Connector_Generic:Conn_01x08 J36
U 1 1
P 700 5200
F 0 "J36" H 618 4575 50  0000 C CNN
F 1 "Conn_01x08" H 618 4666 50  0000 C CNN
F 2 "Connector_PinHeader_2.54mm:PinHeader_1x08_P2.54mm_Vertical" H 700 5200 50  0001 C CNN
F 3 "~" H 700 5200 50  0001 C CNN
	1    700  5200
	-1   0    0    1   
$EndComp
Wire Wire Line
	950  4800 900  4800
Wire Wire Line
	950  4100 3250 4100
Wire Wire Line
	1000 4900 900  4900
Wire Wire Line
	1000 4400 3150 4400
Wire Wire Line
	3050 4700 1050 4700
Wire Wire Line
	3250 5950 950  5950
Wire Wire Line
	950  5950 950  5500
Wire Wire Line
	950  5500 900  5500
Connection ~ 3250 5950
Wire Wire Line
	3250 5950 3250 6050
Wire Wire Line
	3050 5350 3050 5450
Wire Wire Line
	3150 5450 3150 5650
Wire Wire Line
	3150 5650 1000 5650
Wire Wire Line
	1000 5650 1000 5400
Wire Wire Line
	1000 5400 900  5400
Connection ~ 3150 5650
Wire Wire Line
	3150 5650 3150 5750
Wire Wire Line
	2950 5100 2950 5300
Connection ~ 3050 4700
Connection ~ 3150 4400
Connection ~ 3250 4100
Wire Wire Line
	3250 4100 3250 4350
Wire Wire Line
	3150 4400 3150 4550
Wire Wire Line
	3050 4700 3050 4850
Wire Wire Line
	4000 5050 3050 5050
Wire Wire Line
	3050 5050 3050 5000
Wire Wire Line
	3050 5000 2950 5000
Connection ~ 2950 5100
Wire Wire Line
	3050 5100 3050 5150
Wire Wire Line
	3050 5150 4000 5150
Wire Wire Line
	2950 5100 3050 5100
Wire Wire Line
	1550 5100 1550 5450
Connection ~ 1550 5450
Wire Wire Line
	3050 4500 3050 4700
Wire Wire Line
	3150 4200 3150 4400
Wire Wire Line
	3250 3900 3250 4100
Wire Wire Line
	950  5350 950  5300
Wire Wire Line
	950  5300 900  5300
Connection ~ 3050 5350
Wire Wire Line
	950  5350 3050 5350
Wire Wire Line
	1000 5300 1000 5200
Wire Wire Line
	1000 5200 900  5200
Wire Wire Line
	1000 5300 2950 5300
Wire Wire Line
	1000 4400 1000 4900
Wire Wire Line
	950  4100 950  4800
Wire Wire Line
	1050 4700 1050 5000
Wire Wire Line
	1050 5000 900  5000
Wire Wire Line
	2950 5000 1100 5000
Wire Wire Line
	1100 5000 1100 5100
Wire Wire Line
	1100 5100 900  5100
Connection ~ 2950 5000
Wire Wire Line
	3250 6050 3250 6150
Wire Wire Line
	3250 6150 3150 6150
Connection ~ 3250 6050
Text HLabel 3150 6150 0    50   Input ~ 0
Diag_LED_1
Text HLabel 6100 3550 2    50   Input ~ 0
BUZZER_ON
Wire Wire Line
	6100 3550 6000 3550
Wire Wire Line
	7050 2950 7050 2750
Wire Wire Line
	6000 2950 7050 2950
Wire Wire Line
	7250 3050 7250 2750
$Comp
L Connector_Generic:Conn_01x03 J38
U 1 1
P 7150 2550
F 0 "J38" V 7114 2362 50  0000 R CNN
F 1 "Conn_01x03" V 7023 2362 50  0000 R CNN
F 2 "Connector_PinHeader_2.54mm:PinHeader_1x03_P2.54mm_Vertical" H 7150 2550 50  0001 C CNN
F 3 "~" H 7150 2550 50  0001 C CNN
	1    7150 2550
	0    -1   -1   0   
$EndComp
Wire Wire Line
	6000 3050 7250 3050
$Comp
L power:GND #PWR0149
U 1 1
P 7150 2800
F 0 "#PWR0149" H 7150 2550 50  0001 C CNN
F 1 "GND" H 7155 2627 50  0000 C CNN
F 2 "" H 7150 2800 50  0001 C CNN
F 3 "" H 7150 2800 50  0001 C CNN
	1    7150 2800
	1    0    0    -1  
$EndComp
Wire Wire Line
	7150 2800 7150 2750
Wire Wire Line
	3250 3900 3250 3800
Wire Wire Line
	3250 3800 3150 3800
Connection ~ 3250 3900
Text HLabel 3150 3800 0    50   Input ~ 0
Diag_LED_8
$EndSCHEMATC
